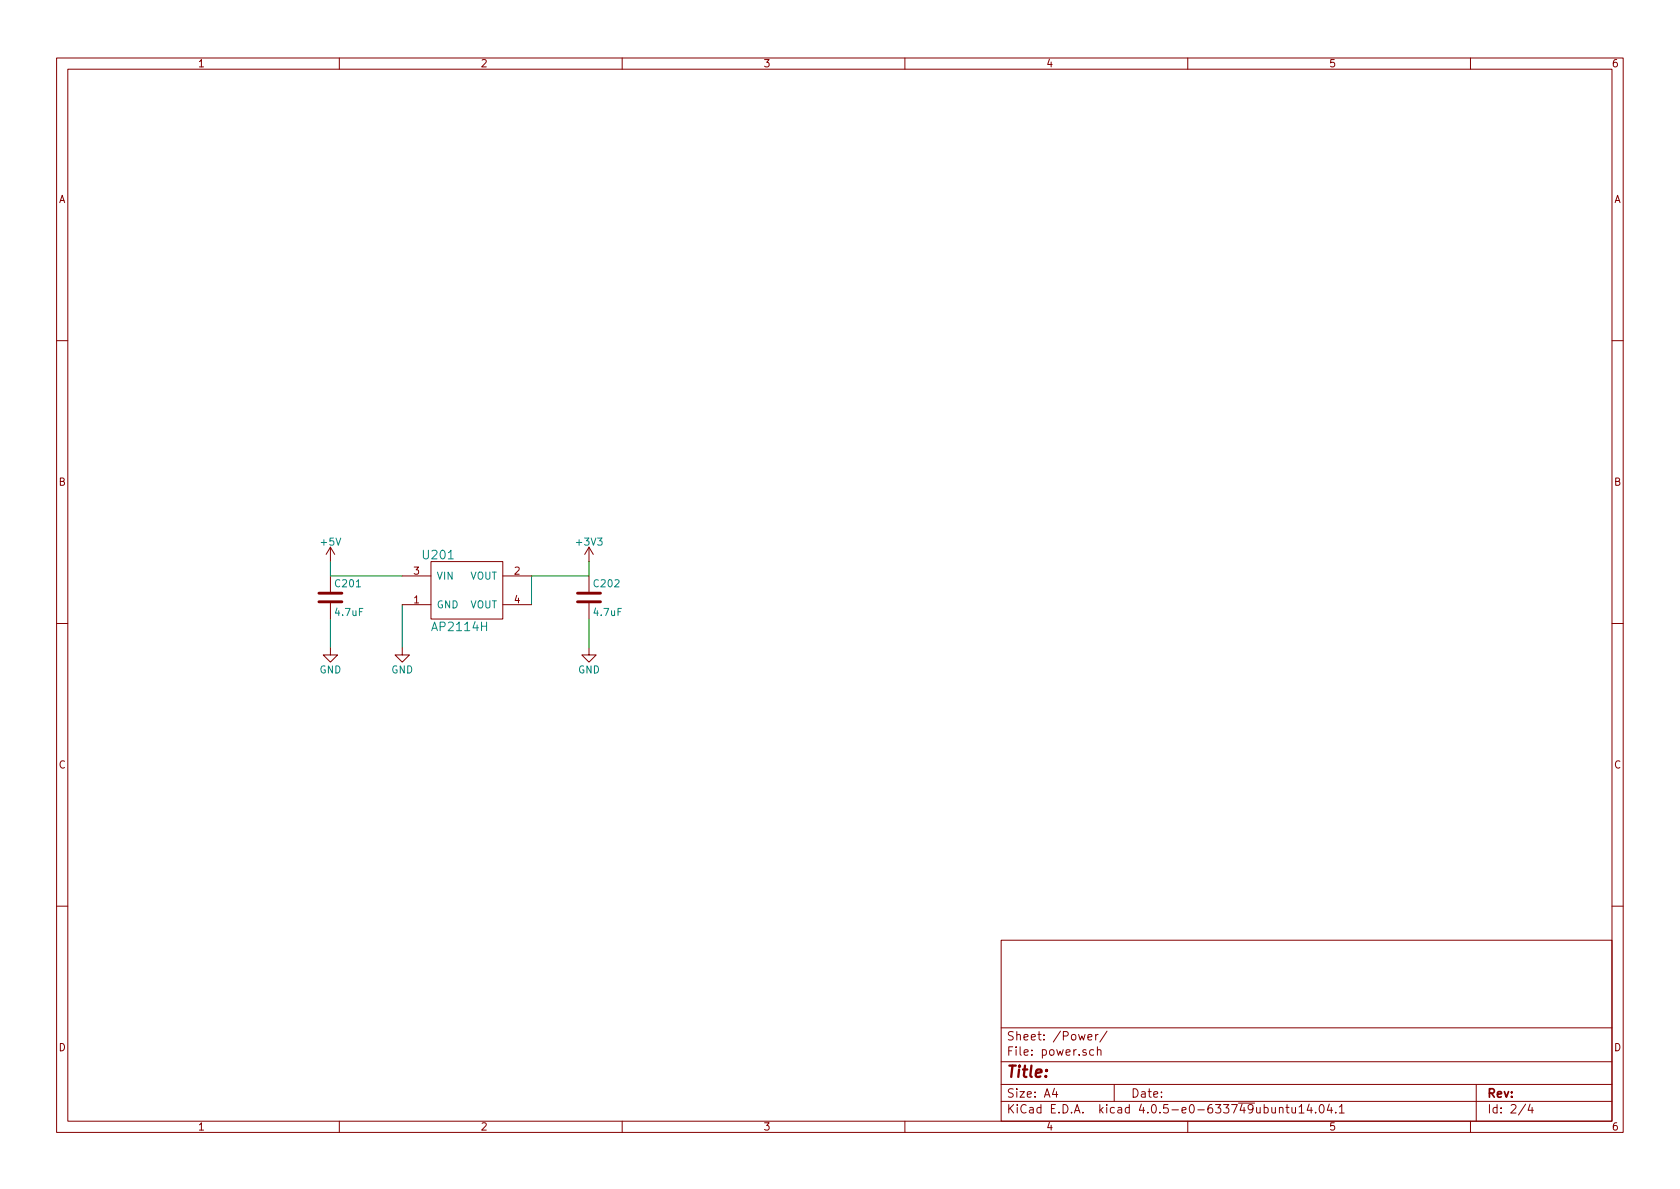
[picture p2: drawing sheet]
EESchema Schematic File Version 2
LIBS:host_board-rescue
LIBS:power
LIBS:device
LIBS:transistors
LIBS:conn
LIBS:linear
LIBS:regul
LIBS:74xx
LIBS:cmos4000
LIBS:adc-dac
LIBS:memory
LIBS:xilinx
LIBS:microcontrollers
LIBS:dsp
LIBS:microchip
LIBS:analog_switches
LIBS:motorola
LIBS:texas
LIBS:intel
LIBS:audio
LIBS:interface
LIBS:digital-audio
LIBS:philips
LIBS:display
LIBS:cypress
LIBS:siliconi
LIBS:opto
LIBS:atmel
LIBS:contrib
LIBS:valves
LIBS:wbraun_ic_lib
LIBS:host_board-cache
EELAYER 25 0
EELAYER END
$Descr A4 11693 8268
encoding utf-8
Sheet 2 4
Title ""
Date ""
Rev ""
Comp ""
Comment1 ""
Comment2 ""
Comment3 ""
Comment4 ""
$EndDescr
$Comp
L C C202
U 1 1
P 4100 4150
F 0 "C202" H 4125 4250 50  0000 L CNN
F 1 "4.7uF" H 4125 4050 50  0000 L CNN
F 2 "wbraun_smd:C_0603" H 4138 4000 50  0001 C CNN
F 3 "" H 4100 4150 50  0000 C CNN
	1    4100 4150
	1    0    0    -1  
$EndComp
$Comp
L C C201
U 1 1
P 2300 4150
F 0 "C201" H 2325 4250 50  0000 L CNN
F 1 "4.7uF" H 2325 4050 50  0000 L CNN
F 2 "wbraun_smd:C_0603" H 2338 4000 50  0001 C CNN
F 3 "" H 2300 4150 50  0000 C CNN
	1    2300 4150
	1    0    0    -1  
$EndComp
$Comp
L +5V #PWR01
U 1 1
P 2300 3900
F 0 "#PWR01" H 2300 3750 50  0001 C CNN
F 1 "+5V" H 2300 4040 50  0000 C CNN
F 2 "" H 2300 3900 50  0000 C CNN
F 3 "" H 2300 3900 50  0000 C CNN
	1    2300 3900
	1    0    0    -1  
$EndComp
$Comp
L +3V3 #PWR02
U 1 1
P 4100 3900
F 0 "#PWR02" H 4100 3750 50  0001 C CNN
F 1 "+3V3" H 4100 4040 50  0000 C CNN
F 2 "" H 4100 3900 50  0000 C CNN
F 3 "" H 4100 3900 50  0000 C CNN
	1    4100 3900
	1    0    0    -1  
$EndComp
$Comp
L GND #PWR03
U 1 1
P 2300 4500
F 0 "#PWR03" H 2300 4250 50  0001 C CNN
F 1 "GND" H 2300 4350 50  0000 C CNN
F 2 "" H 2300 4500 50  0000 C CNN
F 3 "" H 2300 4500 50  0000 C CNN
	1    2300 4500
	1    0    0    -1  
$EndComp
$Comp
L GND #PWR04
U 1 1
P 4100 4500
F 0 "#PWR04" H 4100 4250 50  0001 C CNN
F 1 "GND" H 4100 4350 50  0000 C CNN
F 2 "" H 4100 4500 50  0000 C CNN
F 3 "" H 4100 4500 50  0000 C CNN
	1    4100 4500
	1    0    0    -1  
$EndComp
Wire Wire Line
	2800 4000 2300 4000
Wire Wire Line
	2300 4000 2300 3900
Wire Wire Line
	2300 4300 2300 4500
$Comp
L GND #PWR05
U 1 1
P 2800 4500
F 0 "#PWR05" H 2800 4250 50  0001 C CNN
F 1 "GND" H 2800 4350 50  0000 C CNN
F 2 "" H 2800 4500 50  0000 C CNN
F 3 "" H 2800 4500 50  0000 C CNN
	1    2800 4500
	1    0    0    -1  
$EndComp
Wire Wire Line
	2800 4200 2800 4500
Wire Wire Line
	3700 4200 3700 4000
Wire Wire Line
	3700 4000 4100 4000
Wire Wire Line
	4100 4000 4100 3900
Wire Wire Line
	4100 4300 4100 4500
$Comp
L AP2114H U201
U 1 1
P 3250 4100
F 0 "U201" H 3050 4350 60  0000 C CNN
F 1 "AP2114H" H 3200 3850 60  0000 C CNN
F 2 "wbraun_smd:SOT-223" H 3250 4100 60  0001 C CNN
F 3 "" H 3250 4100 60  0000 C CNN
	1    3250 4100
	1    0    0    -1  
$EndComp
$EndSCHEMATC
